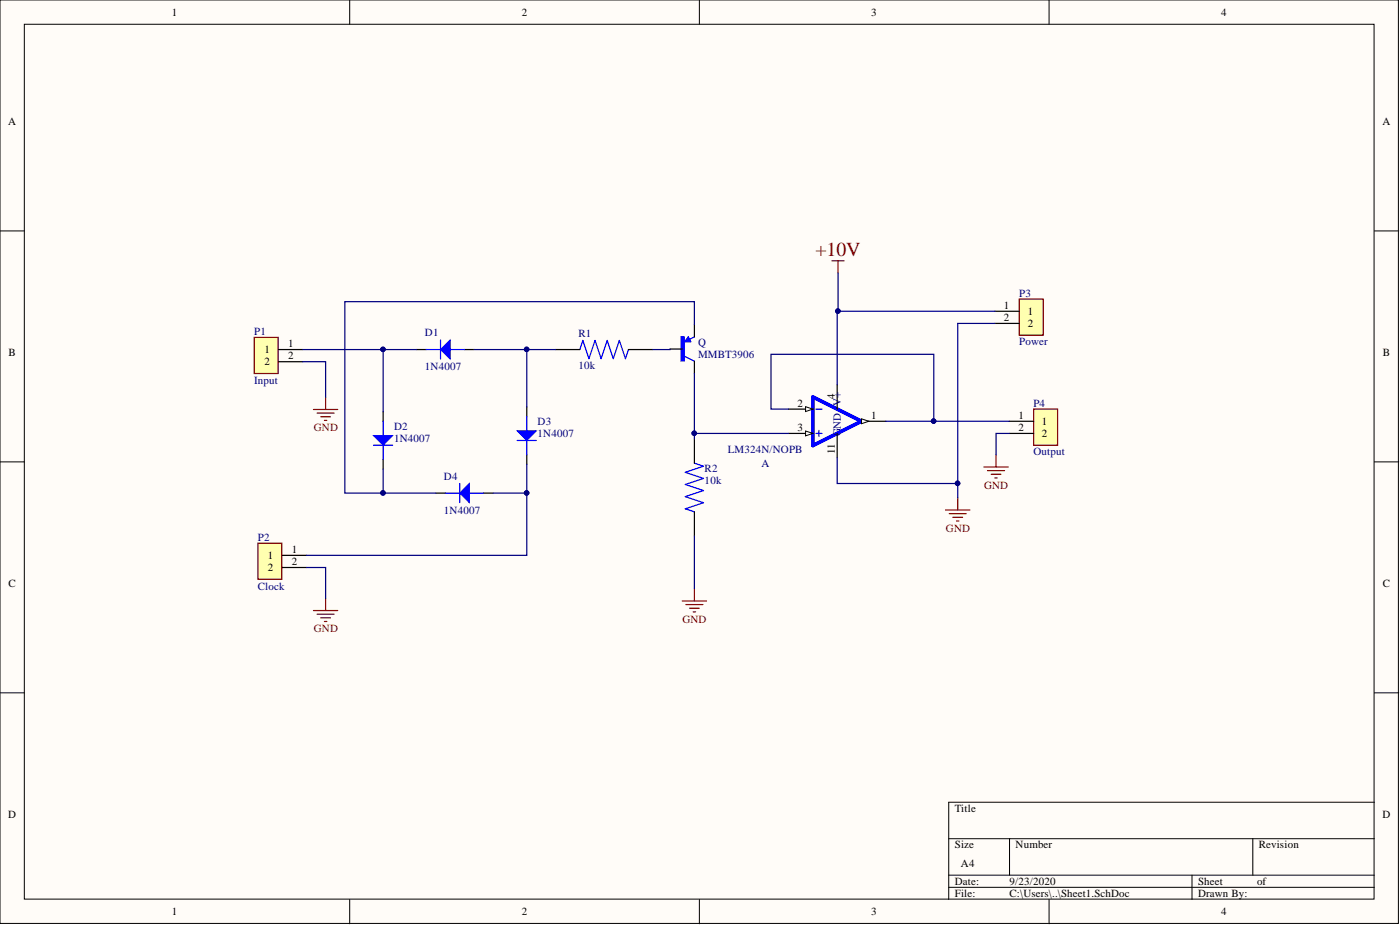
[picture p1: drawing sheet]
<svg xmlns="http://www.w3.org/2000/svg" width="292mm" height="193mm" viewBox="0 0 292 193" stroke-linecap="round" stroke-linejoin="round" font-family="sans-serif">
<g fill="#fffcf8" stroke="#000" stroke-width=".21">
<path d="M0 0h291.8v192.6h-291.8z"/>
<path d="M5.1 5.1h281.6v182.5h-281.6z"/>
</g>
<g fill="none" stroke="#000" stroke-width=".21">
<path d="M73 0v5.1M145.9 0v5.1M218.9 0v5.1M0 48.2h5.1M286.8 48.2h5M0 96.4h5.1M286.8 96.4h5M0 144.5h5.1M286.8 144.5h5M197.9 175h88.9M210.6 175v7.6M261.4 175v7.6"/>
<path d="M286.8 167.4h-88.9v20.2M73 187.6v5.1M145.9 187.6v5.1M197.9 182.6h88.9M197.9 185.1h88.9M218.9 187.6v5.1M248.7 182.6v5"/>
</g>
<path d="M86.9 72.9h2M96.9 72.9h2" fill="none" stroke="#000" stroke-width=".25"/>
<path d="M88.9 72.9h8M91.9 70.9v4" fill="none" stroke="#00f" stroke-width=".25"/>
<path d="M91.9 72.9l2-2v4z" fill="#00f"/>
<path d="M91.9 72.9l2-2v4z" fill="none" stroke="#00f" stroke-width=".21"/>
<path d="M53 70.4h5v7.5h-5z" fill="#ffffb0" stroke="#800000" stroke-width=".25"/>
<path d="M58.1 72.9h5.1M58.1 75.5h5.1M115.9 72.9h5.1M131.1 72.9h5.1M139.8 72.8h2.5M144.9 67.7v2.6M144.9 75.4v2.5" fill="none" stroke="#000" stroke-width=".25"/>
<path d="M121 72.9l.6-1.9 1.3 3.8 1.2-3.8 1.3 3.8 1.3-3.8 1.3 3.8 1.2-3.8 1.3 3.8 .6-1.9M142.9 74.3l2 1.1M143.2 71v.2M143.3 70.9l.1 .3M143.4 70.8l.2 .4M143.5 70.7l.2 .5M143.6 70.5l.3 .7M143.6 70.3l.5 1h-1.2zM144.9 70.3l-2 1" fill="none" stroke="#00f" stroke-width=".25"/>
<path d="M142.1 70.3h.7v5h-.7z" fill="#00f" stroke="#00f" stroke-width=".25"/>
<path d="M53.8 113.3h5v7.6h-5z" fill="#ffffb0" stroke="#800000" stroke-width=".25"/>
<path d="M79.9 85.9v2M79.9 95.8v2.1M58.9 115.9h5.1M58.9 118.4h5.1" fill="none" stroke="#000" stroke-width=".25"/>
<path d="M77.9 92.9h4M79.9 87.9v8" fill="none" stroke="#00f" stroke-width=".25"/>
<path d="M77.9 90.9h4l-2 2z" fill="#00f"/>
<path d="M77.9 90.9h4l-2 2z" fill="none" stroke="#00f" stroke-width=".21"/>
<path d="M90.9 102.9h2.1M100.9 102.9h2" fill="none" stroke="#000" stroke-width=".25"/>
<path d="M92.9 102.9h8M95.9 100.9v3.9" fill="none" stroke="#00f" stroke-width=".25"/>
<path d="M97.9 100.9v3.9l-2-1.9z" fill="#00f"/>
<path d="M97.9 100.9v3.9l-2-1.9z" fill="none" stroke="#00f" stroke-width=".21"/>
<path d="M109.9 84.9v2M109.9 94.8v2.1" fill="none" stroke="#000" stroke-width=".25"/>
<path d="M107.9 91.9h4M109.9 86.9v8" fill="none" stroke="#00f" stroke-width=".25"/>
<path d="M107.9 89.9h4l-2 2z" fill="#00f"/>
<path d="M107.9 89.9h4l-2 2z" fill="none" stroke="#00f" stroke-width=".21"/>
<path d="M144.9 96.6l1.9 .7-3.8 1.2 3.8 1.3-3.8 1.3 3.8 1.2-3.8 1.3 3.8 1.3-3.8 1.2 1.9 .7" fill="none" stroke="#00f" stroke-width=".25"/>
<path d="M144.9 91.6v5M144.9 106.8v5" fill="none" stroke="#000" stroke-width=".25"/>
<path d="M212.7 62.4h5v7.5h-5z" fill="#ffffb0" stroke="#800000" stroke-width=".25"/>
<path d="M207.6 64.9h5.1M207.6 67.5h5.1" fill="none" stroke="#000" stroke-width=".25"/>
<path d="M215.7 85.3h5v7.6h-5z" fill="#ffffb0" stroke="#800000" stroke-width=".25"/>
<path d="M164.5 85.3h5.1M210.6 87.9h5.1M210.6 90.4h5.1" fill="none" stroke="#000" stroke-width=".25"/>
<g fill="none" stroke="#800000" stroke-width=".25">
<path d="M173.6 54.4h2.5M174.9 54.4v2.5M65.4 85.4h5.1M66.2 86.2h3.5M66.9 86.9h2.1M67.7 87.7h.5M67.9 82.9v2.5M205.3 97.4h5.1M206 98.2h3.6M206.8 98.9h2M207.6 99.7h.5M207.8 94.9v2.5"/>
<path d="M197.3 106.4h5.1M198 107.2h3.6M198.8 107.9h2M199.6 108.7h.5M199.8 103.9v2.5M65.4 127.4h5.1M66.2 128.1h3.5M66.9 128.9h2.1M67.7 129.7h.5M67.9 124.8v2.6M142.3 125.4h5.1M143.1 126.1h3.6"/>
<path d="M143.9 126.9h2M144.6 127.6h.5M144.9 122.8v2.6"/>
</g>
<path d="M169.6 82.8l10.1 5.1-10.1 5.1z" fill="none" stroke="#00f" stroke-width=".76"/>
<path d="M170.2 85.3h1.3M170.2 90.4h1.3M170.9 89.8v1.3" fill="none" stroke="#00f" stroke-width=".25"/>
<path d="M168.1 84.8l1.5 .5-1.5 .6z" fill="#fffcf8"/>
<path d="M168.1 84.8l1.5 .5-1.5 .6z" fill="none" stroke="#000" stroke-width=".21"/>
<path d="M164.5 90.4h5.1" fill="none" stroke="#000" stroke-width=".25"/>
<path d="M168.1 89.9l1.5 .5-1.5 .5z" fill="#fffcf8"/>
<path d="M168.1 89.9l1.5 .5-1.5 .5z" fill="none" stroke="#000" stroke-width=".21"/>
<path d="M174.7 80.3v5M179.7 87.9h5.1" fill="none" stroke="#000" stroke-width=".25"/>
<path d="M179.7 87.4l1.6 .5-1.6 .5z" fill="#fffcf8"/>
<path d="M179.7 87.4l1.6 .5-1.6 .5z" fill="none" stroke="#000" stroke-width=".21"/>
<path d="M174.7 90.4v5.1" fill="none" stroke="#000" stroke-width=".25"/>
<g fill="none" stroke="#000080" stroke-width=".25">
<path d="M174.9 56.9v8h32.7M63.2 72.9h23.7M63.2 75.5h4.7v7.4M79.9 72.9v13M98.9 72.9h11v12M109.9 72.9h6M139.8 72.8l-3.6 .1M144.9 67.7v-4.8h-73v40h19M144.9 77.9v12.5h19.6M174.9 64.9h-.2v15.4M207.6 67.5h-7.8v33.4h-25.1v-5.4M79.9 97.9v5"/>
<path d="M109.9 96.9v6h-7M144.9 90.4v1.2M164.5 85.3h-3.6v-11.4h33.9v14h-10M194.8 87.9h15.8M210.6 90.4h-2.8v4.5M64 118.4h3.9v6.4M109.9 102.9v13h-45.9M144.9 111.8v11M199.8 100.9v3"/>
</g>
<g fill="#000080" stroke="#000080" stroke-width=".21">
<circle cx="109.9" cy="72.9" r=".47"/>
<circle cx="109.9" cy="102.8" r=".47"/>
<circle cx="79.9" cy="72.9" r=".47"/>
<circle cx="79.9" cy="102.8" r=".47"/>
<circle cx="144.8" cy="90.4" r=".47"/>
<circle cx="174.8" cy="64.9" r=".47"/>
<circle cx="194.8" cy="87.8" r=".47"/>
<circle cx="199.8" cy="100.8" r=".47"/>
</g>
<text font-size="4.1" fill="#800000" x="170.1" y="53.5">+10V</text>
<g font-size="2.3">
<text x="35.9" y="3.3">1</text>
<text x="108.9" y="3.3">2</text>
<text x="181.8" y="3.3">3</text>
<text x="254.8" y="3.3">4</text>
<text x="1.7" y="26.1">A</text>
<text x="288.5" y="26.1">A</text>
<text x="209.4" y="64.4">1</text>
<text x="214.4" y="65.7">1</text>
<text x="209.4" y="66.9">2</text>
<text x="214.4" y="68.2">2</text>
<text x="1.8" y="74.3">B</text>
<text x="55.2" y="73.7">1</text>
<text x="55.2" y="76.2">2</text>
<text x="60.1" y="72.4">1</text>
<text x="60.1" y="75">2</text>
<text x="288.5" y="74.3">B</text>
<text x="174.2" y="83.3" transform="rotate(-90 174.2 83.3)">4</text>
<text x="166.4" y="84.9">2</text>
<text x="166.4" y="89.9">3</text>
<text x="181.8" y="87.4">1</text>
<text x="212.5" y="87.4">1</text>
<text x="212.5" y="89.9">2</text>
<text x="217.4" y="88.7">1</text>
<text x="174.2" y="94.7" transform="rotate(-90 174.2 94.7)">11</text>
<text x="217.4" y="91.2">2</text>
<text x="55.9" y="116.6">1</text>
<text x="55.9" y="119.2">2</text>
<text x="60.9" y="115.4">1</text>
<text x="60.9" y="117.9">2</text>
<text x="1.8" y="122.5">C</text>
<text x="288.5" y="122.5">C</text>
<text x="1.7" y="170.7">D</text>
<text x="199.2" y="169.4">Title</text>
<text x="288.5" y="170.7">D</text>
<text x="199.2" y="177">Size</text>
<text x="211.9" y="177">Number</text>
<text x="262.7" y="177">Revision</text>
<text x="199.2" y="184.6">Date:</text>
<text x="200.5" y="180.8">A4</text>
<text x="210.6" y="184.6">9/23/2020</text>
<text x="250" y="184.6">Sheet</text>
<text x="262.3" y="184.6">of</text>
<text x="35.9" y="190.9">1</text>
<text x="108.9" y="190.9">2</text>
<text x="181.8" y="190.9">3</text>
<text x="199.2" y="187.1">File:</text>
<text x="210.6" y="187.1">C:\Users\..\Sheet1.SchDoc</text>
<text x="250" y="187.1">Drawn By:</text>
<text x="254.8" y="190.9">4</text>
</g>
<g font-size="2.3" fill="#000080">
<text x="212.7" y="61.9">P3</text>
<text x="53" y="69.9">P1</text>
<text x="88.7" y="70.1">D1</text>
<text x="120.7" y="70.2">R1</text>
<text x="88.7" y="77.2">1N4007</text>
<text x="120.7" y="77.1">10k</text>
<text x="145.7" y="72.1">Q</text>
<text x="145.7" y="74.6">MMBT3906</text>
<text x="212.7" y="72">Power</text>
<text x="53" y="80">Input</text>
<text x="82.2" y="89.7">D2</text>
<text x="112.2" y="88.7">D3</text>
<text x="215.6" y="84.9">P4</text>
<text x="82.2" y="92.2">1N4007</text>
<text x="112.2" y="91.2">1N4007</text>
<text x="151.8" y="94.4">LM324N/NOPB</text>
<text x="175.4" y="91" transform="rotate(-90 175.4 91)">GND V+</text>
<text x="215.6" y="95">Output</text>
<text x="92.6" y="100.2">D4</text>
<text x="147" y="98.4">R2</text>
<text x="147" y="100.9">10k</text>
<text x="158.9" y="97.4">A</text>
<text x="92.6" y="107.2">1N4007</text>
<text x="53.8" y="112.8">P2</text>
<text x="53.8" y="123">Clock</text>
</g>
<g font-size="2.3" fill="#800000">
<text x="65.5" y="90">GND</text>
<text x="205.3" y="102">GND</text>
<text x="197.4" y="111">GND</text>
<text x="65.5" y="131.9">GND</text>
<text x="142.4" y="129.9">GND</text>
</g>
</svg>
